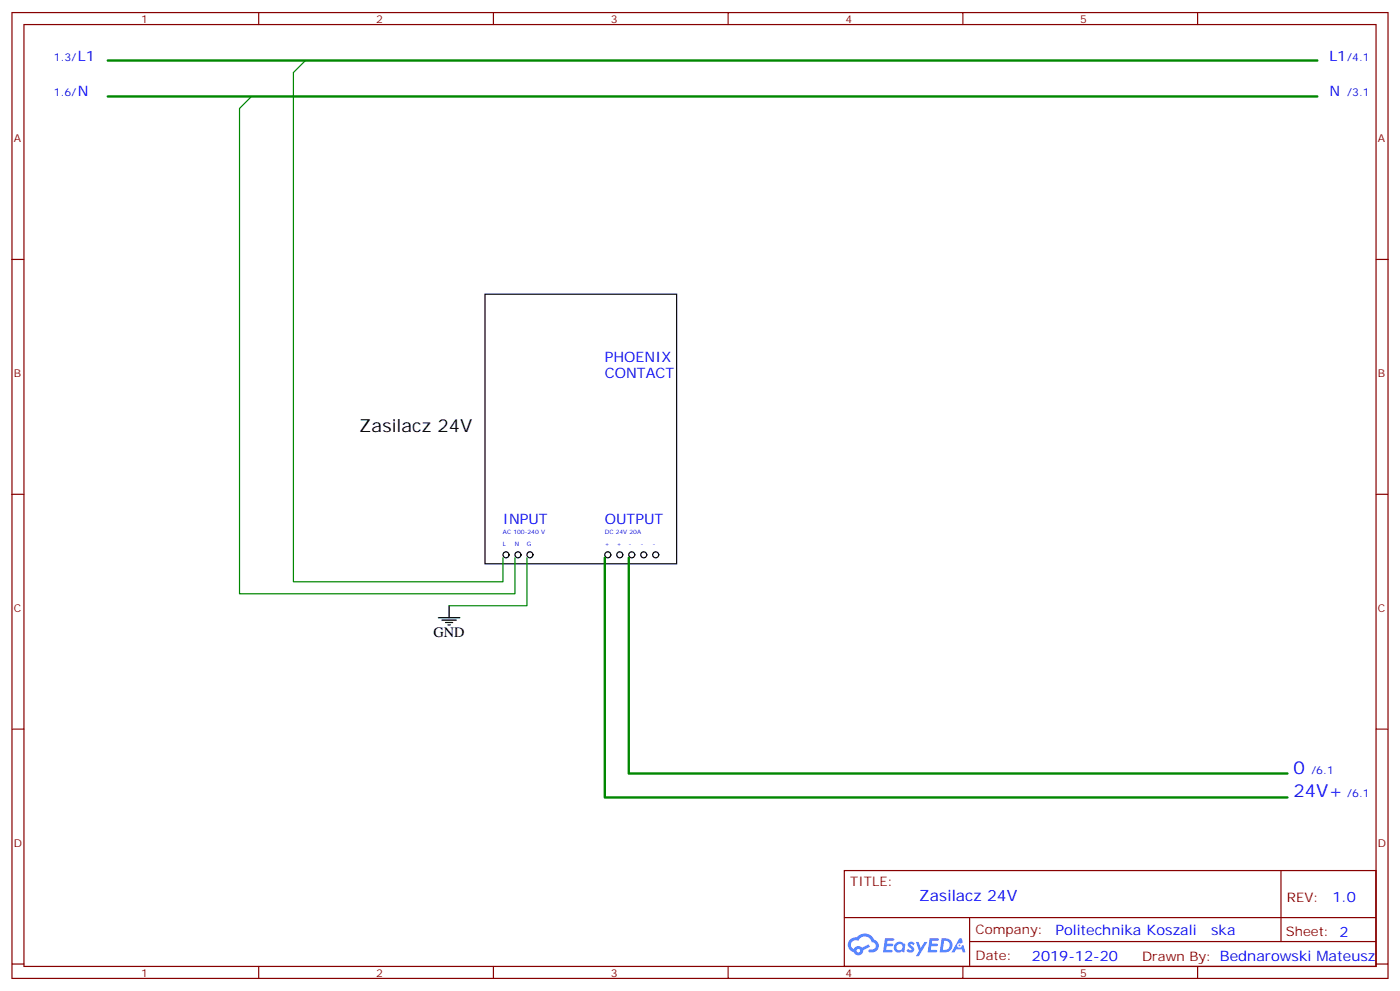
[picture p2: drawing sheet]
<svg xmlns="http://www.w3.org/2000/svg" width="412mm" height="292mm" viewBox="0 0 412 292" stroke-linecap="round" stroke-linejoin="round" font-family="sans-serif">
<g fill="none" stroke="#870000" stroke-width=".35">
<path d="M3.5 3.7h405.4v284.3h-405.4zM7.1 7.2h398.2v277.3h-398.2zM76.2 3.7v3.5M145.3 3.7v3.5M214.5 3.7v3.5M283.6 3.7v3.5M352.8 3.7v3.5M3.5 76.4h3.6M405.3 76.4h3.6M3.5 145.5h3.6M405.3 145.5h3.6M3.5 214.7h3.6"/>
<path d="M405.3 214.7h3.6M248.7 256.3h156.6v28.2h-156.6zM377.3 256.3v20.9M248.7 270.1h156.5M285.6 277.2h119.6M285.6 270.1v14.2M3.5 283.8h3.6M76.2 284.5v3.5M145.3 284.5v3.5M214.5 284.5v3.5M283.6 284.5v3.5M352.8 284.5v3.5"/>
<path d="M405.3 283.8h3.6"/>
</g>
<g fill="#5487ff">
<path d="M267.7 277.5a1.22 1.22 0 0 1 1.7 .2l-.4 .6a.47 .47 0 0 0-.3-.4 .47 .47 0 0 0-.5 .2l.1 .2a1.14 1.14 0 0 1 .8 1.8 1.14 1.14 0 0 1-1.9 0l-.2-.2 .5-.6 .7 .5a.29 .29 0 0 0 .3-.3 .29 .29 0 0 0-.2-.3 1.04 1.04 0 0 1-.6-1.7z"/>
<path d="M260.7 276.2h2.4l.3 .2-.2 .5-1.8 .1-.1 .8h1.5l.3 .4-.3 .4h-1.6l-.2 1.1h1.7l.2 .3-.2 .3-2.6 .1z"/>
<path d="M273.8 276.2h2.4l.3 .2-.1 .5-1.8 .1-.2 .8h1.6l.3 .4-.4 .4-1.6-.1-.1 1.1 1.7 .1 .2 .3-.2 .3-2.6 .1z"/>
<path d="M282.6 276.2h.7l.3 1.3-.6 .3a.69 .69 0 0 0-1 .3 .69 .69 0 0 0 .4 .9 .69 .69 0 0 0 .9-.6l.5-.2 .6 2.2h-.8l-.2-.9h-1.8l-.5 .9h-.8z"/>
<path d="M269.8 277.3h.8l.6 1.8 1.1-1.8h.9l-2.6 4.2h-.8l.9-1.5z"/>
<path d="M277.4 276.2l-.6 4.2h1.3a2.11 2.11 0 0 0 2.5-2.1 2.11 2.11 0 0 0-2.5-2.1zM278.1 277a1.39 1.39 0 0 1 1.7 1.4 1.39 1.39 0 0 1-1.8 1.2h-.3z"/>
<path d="M263.7 277.8a1.54 1.54 0 0 0-.1 2.2 1.54 1.54 0 0 0 2.2 .1l.6 .3 .3-2.3-.2-.3h-.4a1.49 1.49 0 0 0-2.4 0zM264 278.8a.94 .94 0 0 1 1.8 0 .94 .94 0 0 1-1.8 0z"/>
<path d="M250.4 276.6a2.18 2.18 0 0 0 1.1 3.7 1.44 1.44 0 0 0 1.6 .9 1.44 1.44 0 0 0 1.2-1.4l2-1.1-.5-.7-1.9 1a1.47 1.47 0 0 0-2.4 .4 1.39 1.39 0 0 1-.7-1.9 1.39 1.39 0 0 1 2-.5 2.12 2.12 0 0 1 2.2-1.3 2.12 2.12 0 0 1 1.9 1.7 1.14 1.14 0 0 1 1.1 1.4 1.14 1.14 0 0 1-1.7 .7 .43 .43 0 0 0-.5 .4 .43 .43 0 0 0 .4 .5 1.98 1.98 0 0 0 2.5-1.2 1.98 1.98 0 0 0-1.2-2.6 3.1 3.1 0 0 0-5.3-.6l-.9 .1zM252.3 279.9a.55 .55 0 0 1 1.1 0 .55 .55 0 0 1-1.1 0z"/>
<circle cx="282.6" cy="278.3" r=".26"/>
</g>
<g fill="none" stroke="#000" stroke-width=".35">
<path d="M142.9 86.6h56.4v79.4h-56.4zM132.3 178.3v3.6M129.1 181.9h6.4M130.2 182.6h4.2M131.2 183.3h2.1M131.9 184h.7"/>
<circle cx="149" cy="163.3" r=".88"/>
<circle cx="152.6" cy="163.3" r=".88"/>
<circle cx="156.1" cy="163.3" r=".88"/>
<circle cx="179" cy="163.3" r=".88"/>
<circle cx="182.6" cy="163.3" r=".88"/>
<circle cx="186.1" cy="163.3" r=".88"/>
<circle cx="189.6" cy="163.3" r=".88"/>
<circle cx="193.1" cy="163.3" r=".88"/>
</g>
<path d="M90 17.8l-3.6 3.5v150h61.8v-7.1M74.1 28.4l-3.5 3.5v142.9h81.1v-10.6M155.2 164.2v14.1h-22.9" fill="none" stroke="#008700" stroke-width=".35"/>
<path d="M31.7 17.8h356.4M31.7 28.4h356.4M178.2 164.2v70.6h201M185.2 164.2v63.5h194" fill="none" stroke="#008700" stroke-width=".71"/>
<text font-size="5.3" x="105.8" y="127.2">Zasilacz 24V</text>
<g font-size="5.3" fill="#00f">
<text x="381" y="227.7">0</text>
<text x="381" y="234.8">24V+</text>
</g>
<text font-size="4.6" fill="#00f" x="270.8" y="265.3">Zasilacz 24V</text>
<g font-size="4.2" fill="#00f">
<text x="22.9" y="17.8">L1</text>
<text x="391.6" y="17.8">L1</text>
<text x="22.9" y="28.4">N</text>
<text x="391.6" y="28.4">N</text>
<text x="178.2" y="106.7">PHOENIX</text>
<text x="178.2" y="111.3">CONTACT</text>
<text x="148.2" y="154.4">INPUT</text>
<text x="178.2" y="154.4">OUTPUT</text>
<text x="392.5" y="265.6">1.0</text>
<text x="310.9" y="275.1">Politechnika Koszali</text>
<text x="356.8" y="275.1">ska</text>
<text x="304" y="282.9">2019-12-20</text>
</g>
<text font-size="4.2" x="127.7" y="187.5">GND</text>
<g font-size="3.9" fill="#800">
<text x="250.5" y="260.9">TITLE:</text>
<text x="379.1" y="265.6">REV:</text>
<text x="287.4" y="275.1">Company:</text>
<text x="378.7" y="275.7">Sheet: 2</text>
<text x="287.4" y="282.8">Date:</text>
<text x="336.4" y="282.8">Drawn By: Bednarowski Mateusz</text>
</g>
<g font-size="3.2" fill="#800">
<text x="41.6" y="6.7">1</text>
<text x="110.8" y="6.7">2</text>
<text x="179.9" y="6.7">3</text>
<text x="249.1" y="6.7">4</text>
<text x="318.2" y="6.7">5</text>
<text x="4.1" y="41.8">A</text>
<text x="405.9" y="41.8">A</text>
<text x="4.1" y="110.9">B</text>
<text x="405.9" y="110.9">B</text>
<text x="4.1" y="180.1">C</text>
<text x="405.9" y="180.1">C</text>
<text x="4.1" y="249.2">D</text>
<text x="405.9" y="249.2">D</text>
<text x="41.6" y="287.5">1</text>
<text x="110.8" y="287.5">2</text>
<text x="179.9" y="287.5">3</text>
<text x="249.1" y="287.5">4</text>
<text x="318.2" y="287.5">5</text>
</g>
<g font-size="3.2" fill="#00f">
<text x="15.9" y="17.8">1.3/</text>
<text x="396.9" y="17.8">/4.1</text>
<text x="15.9" y="28.4">1.6/</text>
<text x="396.9" y="28.4">/3.1</text>
<text x="386.3" y="227.7">/6.1</text>
<text x="396.9" y="234.8">/6.1</text>
</g>
<g font-size="1.8" fill="#00f">
<text x="148.2" y="160.8">L</text>
<text x="148.2" y="157.2">AC 100-240 V</text>
<text x="151.7" y="160.7">N</text>
<text x="155.2" y="160.7">G</text>
<text x="178.2" y="160.7">+</text>
<text x="178.2" y="157.3">DC 24V 20A</text>
<text x="181.7" y="160.7">+</text>
<text x="185.2" y="160.8">-</text>
<text x="188.7" y="160.7">-</text>
<text x="192.3" y="160.7">-</text>
</g>
</svg>
